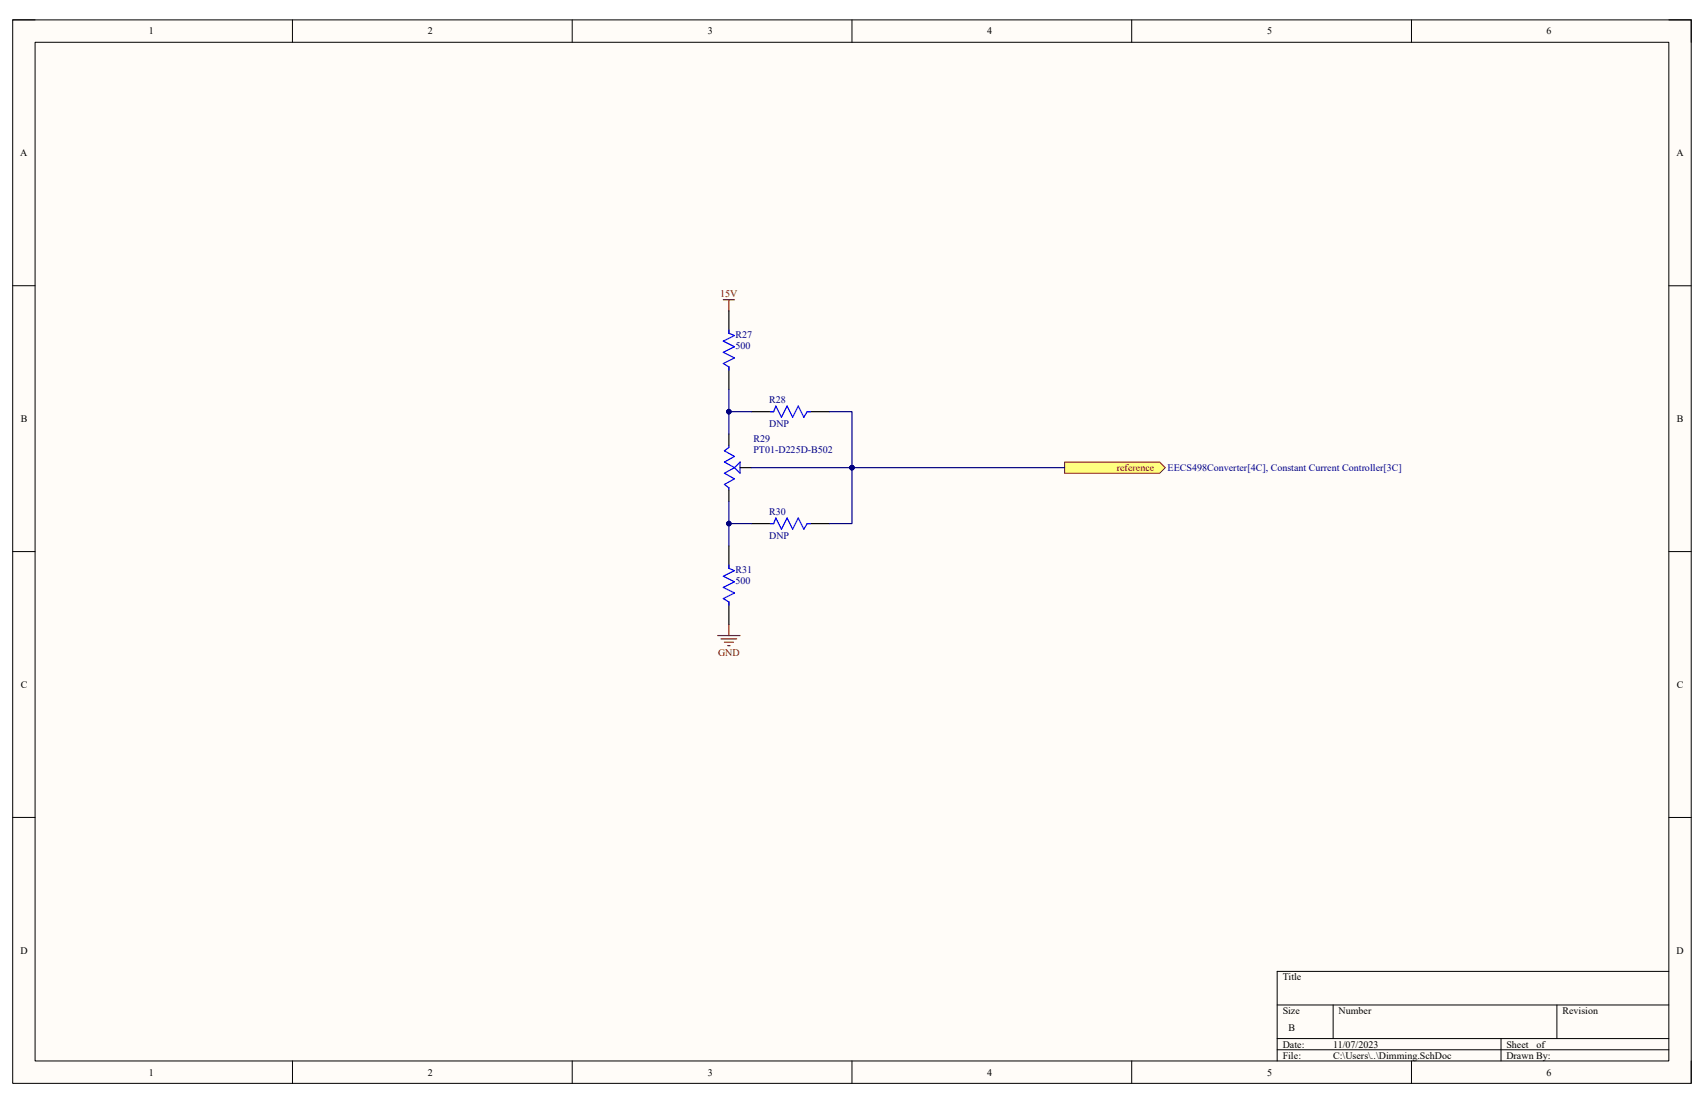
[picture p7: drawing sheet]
<svg xmlns="http://www.w3.org/2000/svg" width="432mm" height="279mm" viewBox="0 0 432 279" stroke-linecap="round" stroke-linejoin="round" font-family="sans-serif">
<path d="M3.2 5h425.4v269.4h-425.4z" fill-rule="evenodd" fill="#fffcf8"/>
<path d="M3.2 5h425.4v269.4h-425.4z" fill="none" stroke="#000" stroke-width=".25"/>
<path d="M8.9 10.7h414v258.1h-414z" fill-rule="evenodd" fill="#fffcf8"/>
<g fill="none" stroke="#000" stroke-width=".25">
<path d="M3.2 5h5.7M8.9 10.7h414v258.1h-414zM74.1 5v5.7M145 5v5.7M215.9 5v5.7M286.8 5v5.7M357.7 5v5.7M422.9 5h5.7v5.7M3.2 72.4h5.7M422.9 72.4h5.7M3.2 139.7h5.7M422.9 139.7h5.7"/>
<path d="M3.2 207.1h5.7M422.9 207.1h5.7M323.6 254.6h99.3M337.8 254.6v8.5M394.5 254.6v8.5M422.9 246.1h-99.3v22.6M74.1 268.7v5.7M145 268.7v5.7M215.9 268.7v5.7M286.8 268.7v5.7M323.6 263.1h99.3M323.6 265.9h99.3"/>
<path d="M357.7 268.8v5.6M380.4 263.1v5.7M428.6 268.8v5.6"/>
</g>
<path d="M269.8 117h24.1l1.4 1.5-1.4 1.4h-24.1z" fill-rule="evenodd" fill="#ffff80"/>
<path d="M269.8 117h24.1l1.4 1.5-1.4 1.4h-24.1z" fill="none" stroke="#800000" stroke-width=".25"/>
<path d="M183.3 75.9h2.8M184.7 75.9v2.9M184.7 158.2v2.8M181.9 161h5.6M182.7 161.8h4M183.6 162.7h2.2M184.4 163.5h.6" fill="none" stroke="#800000" stroke-width=".3"/>
<path d="M184.7 78.8v5.6M184.7 92.9v5.7M184.7 110v2.8M187.5 118.5h2.9M190.4 104.3h5.6M204.5 104.3h5.7M184.7 124.1v2.9M184.7 138.3v5.7M190.4 132.6h5.6M204.5 132.6h5.7M184.7 152.5v5.7" fill="none" stroke="#000" stroke-width=".3"/>
<path d="M184.7 83.6v.8l1.4 .6-2.8 1.4 2.8 1.4-2.8 1.4 2.8 1.5-2.8 1.4 1.4 .8v.9M184.7 112.8v.5l-1.1 .9 2.5 1.4-2.5 1.4 2.5 1.5M186.1 118.5l-2.5 1.4 2.5 1.4-2.5 1.4 1.1 .9v.5M187.5 117v2.9l-1.4-1.4zM195.2 104.3h.8l.6-1.4 1.4 2.8 1.4-2.8 1.5 2.8 1.4-2.8 1.4 2.8 .8-1.4h.9M195.2 132.6h.8l.6-1.4 1.4 2.8 1.4-2.8 1.5 2.8 1.4-2.8 1.4 2.8 .8-1.4h.9M184.7 143.1v.9l1.4 .5-2.8 1.5 2.8 1.4-2.8 1.4 2.8 1.4-2.8 1.4 1.4 .9v.8" fill="none" stroke="#00f" stroke-width=".3"/>
<path d="M184.7 127v11.3" fill="none" stroke="#000080" stroke-width=".3"/>
<circle cx="184.7" cy="132.6" r=".57" fill="#000080"/>
<circle cx="184.7" cy="132.6" r=".57" fill="none" stroke="#000080" stroke-width=".25"/>
<path d="M184.7 98.6v11.4" fill="none" stroke="#000080" stroke-width=".3"/>
<circle cx="184.7" cy="104.3" r=".57" fill="#000080"/>
<circle cx="184.7" cy="104.3" r=".57" fill="none" stroke="#000080" stroke-width=".25"/>
<path d="M184.7 104.3h5.7" fill="none" stroke="#000080" stroke-width=".3"/>
<circle cx="184.7" cy="104.3" r=".57" fill="#000080"/>
<circle cx="184.7" cy="104.3" r=".57" fill="none" stroke="#000080" stroke-width=".25"/>
<path d="M184.7 132.6h5.7" fill="none" stroke="#000080" stroke-width=".3"/>
<circle cx="184.7" cy="132.6" r=".57" fill="#000080"/>
<circle cx="184.7" cy="132.6" r=".57" fill="none" stroke="#000080" stroke-width=".25"/>
<path d="M210.2 104.3h5.7v28.3h-5.7" fill="none" stroke="#000080" stroke-width=".3"/>
<circle cx="215.9" cy="118.5" r=".57" fill="#000080"/>
<circle cx="215.9" cy="118.5" r=".57" fill="none" stroke="#000080" stroke-width=".25"/>
<path d="M190.4 118.5h25.5" fill="none" stroke="#000080" stroke-width=".3"/>
<circle cx="215.9" cy="118.5" r=".57" fill="#000080"/>
<circle cx="215.9" cy="118.5" r=".57" fill="none" stroke="#000080" stroke-width=".25"/>
<path d="M215.9 118.5h53.9" fill="none" stroke="#000080" stroke-width=".3"/>
<circle cx="215.9" cy="118.5" r=".57" fill="#000080"/>
<circle cx="215.9" cy="118.5" r=".57" fill="none" stroke="#000080" stroke-width=".25"/>
<g font-size="2.5">
<text x="37.7" y="8.7">1</text>
<text x="108.4" y="8.7">2</text>
<text x="179.4" y="8.7">3</text>
<text x="250.1" y="8.7">4</text>
<text x="321.1" y="8.7">5</text>
<text x="391.9" y="8.7">6</text>
<text x="5.1" y="39.6">A</text>
<text x="424.8" y="39.6">A</text>
<text x="5.2" y="106.9">B</text>
<text x="424.9" y="106.9">B</text>
<text x="5.2" y="174.2">C</text>
<text x="424.9" y="174.2">C</text>
<text x="5.2" y="241.6">D</text>
<text x="424.9" y="241.6">D</text>
<text x="325" y="248.3">Title</text>
<text x="325" y="256.8">Size</text>
<text x="339.2" y="256.8">Number</text>
<text x="395.9" y="256.8">Revision</text>
<text x="326.5" y="261.1">B</text>
<text x="325" y="265.3">Date:</text>
<text x="325" y="268.2">File:</text>
<text x="337.8" y="268.2">C:\Users\..\Dimming.SchDoc</text>
<text x="337.8" y="265.3">11/07/2023</text>
<text x="381.7" y="268.2">Drawn By:</text>
<text x="381.7" y="265.3">Sheet</text>
<text x="389.3" y="265.3">of</text>
<text x="37.7" y="272.5">1</text>
<text x="108.4" y="272.5">2</text>
<text x="179.4" y="272.5">3</text>
<text x="250.1" y="272.5">4</text>
<text x="321.1" y="272.5">5</text>
<text x="391.9" y="272.5">6</text>
</g>
<g font-size="2.5" fill="#800000">
<text x="182.5" y="75.4">15V</text>
<text x="283" y="119.3">reference</text>
<text x="181.9" y="166.1">GND</text>
</g>
<g font-size="2.5" fill="#000080">
<text x="186.4" y="85.6">R27</text>
<text x="186.4" y="88.4">500</text>
<text x="194.9" y="102">R28</text>
<text x="190.9" y="111.9">R29</text>
<text x="194.9" y="108.2">DNP</text>
<text x="190.9" y="114.8">PT01-D225D-B502</text>
<text x="295.9" y="119.3">EECS498Converter[4C], Constant Current Controller[3C]</text>
<text x="194.9" y="130.4">R30</text>
<text x="194.9" y="136.6">DNP</text>
<text x="186.4" y="145.1">R31</text>
<text x="186.4" y="148">500</text>
</g>
</svg>
